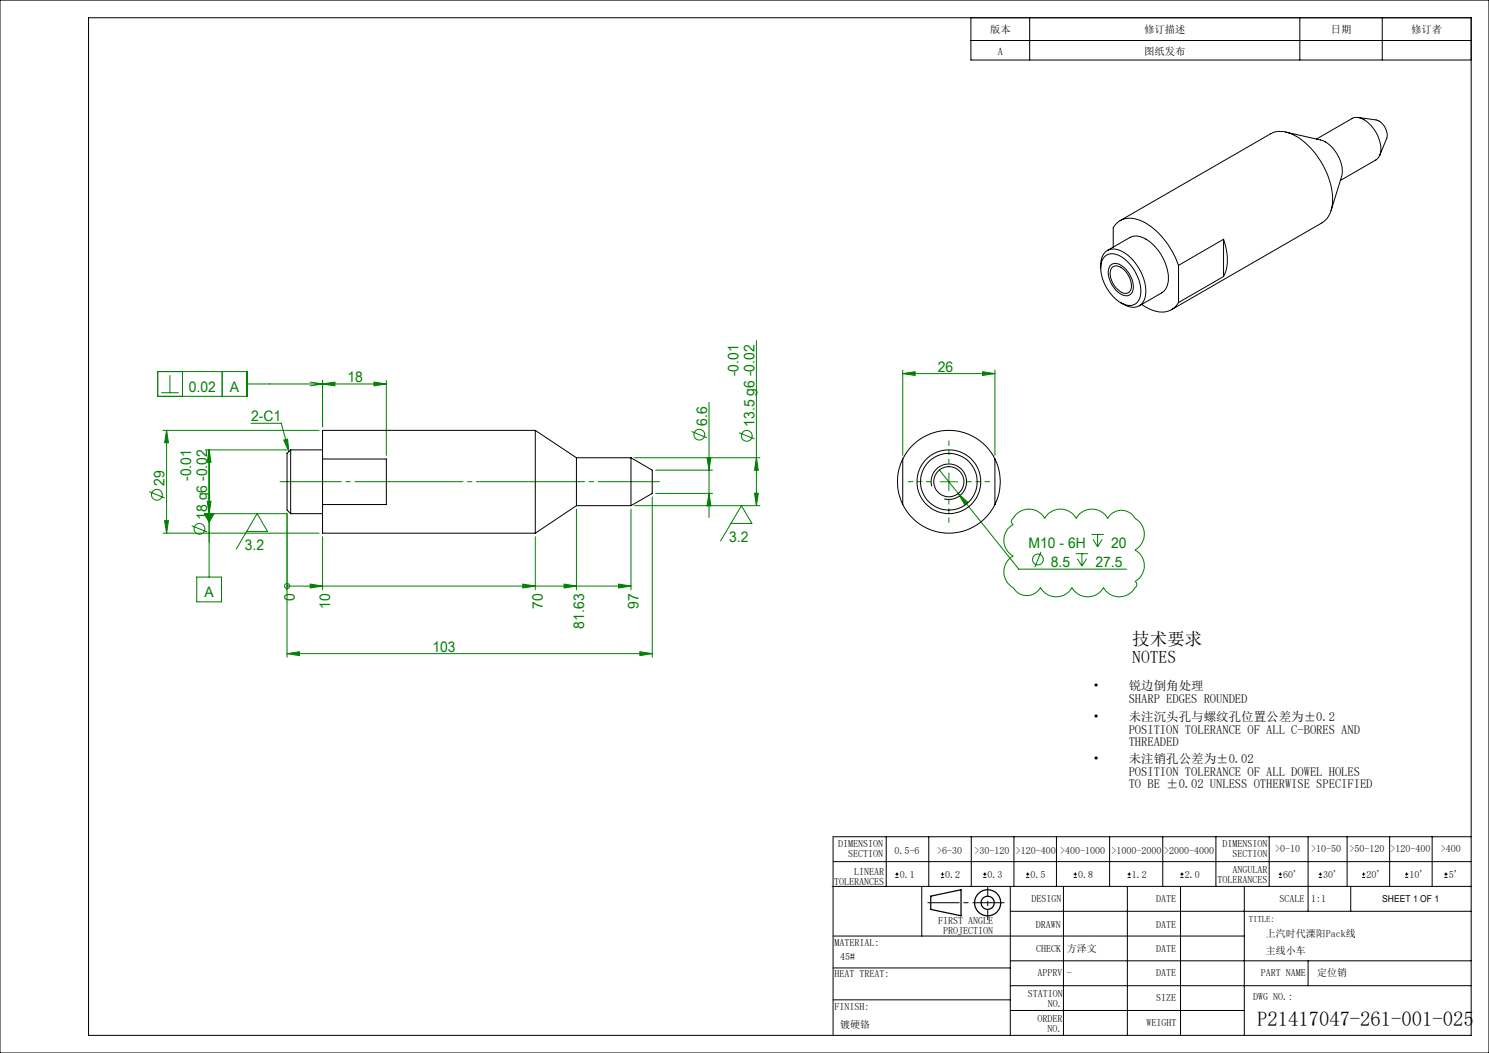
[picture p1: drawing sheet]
<svg xmlns="http://www.w3.org/2000/svg" width="420mm" height="297mm" viewBox="0 0 420 297" stroke-linecap="round" stroke-linejoin="round" font-family="sans-serif">
<g fill="none" stroke="#000" stroke-width=".35">
<path d="M262.5 252.8l8.6-1.8v7.3l-8.6-1.8z"/>
<circle cx="278.6" cy="254.6" r="1.85"/>
<circle cx="278.6" cy="254.6" r="3.7"/>
</g>
<g fill="none" stroke="#000" stroke-width=".28">
<path d="M0 0h420v297h-420zM25 5h390v287h-390zM273.9 5v11.9h141.1M273.9 11.4h141.1M290.4 5v11.9M366.6 5v11.9M389.9 5v11.9M313.3 74.8a2.91 2.91 0 0 1 4 .8 6.6 6.6 0 0 1 2 6.9 2.35 2.35 0 0 1-3.7 .1 7.2 7.2 0 0 1-2.8-7.1zM262.8 137.2a5 5 0 0 1 4.5-6.3 5 5 0 0 1 5.3 5.4 5 5 0 0 1-6.3 4.4M235 236h180M250 236v14M262 236v14"/>
<path d="M274 236v14M286 236v14M298 236v14M313 236v14M328 236v14M343 236v14M358 236v14M369 236v21M380 236v14M392 236v14M404 236v14M234.7 250h180.3"/>
<path d="M235 243h180M260 250v14M285 250v42M285 257h130M300 250v42M318 250v42M333 250v42M351 250v42M381 250v7M235 273h50M235 264h116M285 271h130"/>
<path d="M285 278h130M369 271v7M235 282h50M285 285h66"/>
</g>
<path d="M283.2 254.6h-21.5" fill="none" stroke="#000" stroke-width=".28" stroke-dasharray="30.5 1.3 1.3 1.3" stroke-dashoffset="21.6"/>
<path d="M278.6 250.2v9.2" fill="none" stroke="#000" stroke-width=".28" stroke-dasharray="30.5 1.3 1.3 1.3" stroke-dashoffset="27.8"/>
<path d="M235 236v56" fill="none" stroke="#000040" stroke-width=".28"/>
<g fill="none" stroke="#008000" stroke-width=".28">
<path d="M213.4 96.1v46.5M44.5 104.8h25.2v7h-25.2zM45.5 110.8h4.9M47.9 105.8v5M51.5 104.8v7M62.7 104.8v7M70.8 119.4h8.5l2.2 8M87.5 107.8l3.5 .5M91 108.3l3.5-.5v1zM91 107.3v13.1M91 108.3l-3.5 .5M105.5 107.8l3.5 .5-3.5 .5z"/>
<path d="M109 108.3h-39.3M109 107.3v21.1M200 113.5v32.4M254.6 105.4l3.5-.6v1.1zM254.6 104.4v24M254.6 105.4h26M277.1 104.8l3.5 .6-3.5 .5zM280.6 104.4v24M42.1 138.7l4.3 1.7M46 121.4h44M47 121.4l.5 3.5h-1.1zM47 121.4v29"/>
<path d="M58 126.9h23M59 126.9l.5 3.5h-1zM59 126.9v35.9M80 124.1l1.1-.2 .4 3.5zM179 129.1h35.3M185 132.6h16M185 139.2h16M195.1 121.7l4.3 1.8M199.4 129.1h1.1l-.5 3.5zM200 139.2l.5 3.5h-1.1zM208.5 122.1l4.3 1.7M212.8 139.1h1.1l-.5 3.5z"/>
<path d="M213.4 129.1l.5 3.5h-1.1zM265 132.6l22.4 27.9h30.4M265.1 135.9h5.1M267.7 133.4v5M270.3 139.2l2.6 2.4-.8 .7zM46 150.4h44M46.4 146.9h1.1l-.5 3.5zM54.1 148.3l4.3 1.7M57.6 144.9h2.8l-1.4 2.4zM58 144.9h23v40.5M58.5 141.4h1l-.5 3.5zM69.6 149.9h5.9l-3-5-5.9 10"/>
<path d="M91 151.4v15M151 151.4v15M162.6 143.6v22.8M178 143.6v22.8M179 142.6h35.3M184 140.2v45.2M206.2 147.6h5.9l-3-5-5.9 10M286.8 144.9a5.1 5.1 0 0 1 7.9 1.3 5.1 5.1 0 0 1 8.9 0 5.1 5.1 0 0 1 8.9 0 4.4 4.4 0 0 1 7.6 0 5.1 5.1 0 0 1 0 8.9 5.1 5.1 0 0 1 0 8.9l.5 .4v.6a5.2 5.2 0 0 1-4.4 3.3 5.2 5.2 0 0 1-4.9-2.6 5.1 5.1 0 0 1-8.9 0 5.1 5.1 0 0 1-8.9 0 4.4 4.4 0 0 1-7.7 0 5.1 5.1 0 0 1 0-8.9 5.1 5.1 0 0 1 0-8.8l-.4-.5v-.9zM293.6 155.6l-1.7 4.4M303.4 156.2h3.5M303.9 157.6l1.3 2.1M305.2 156.2v3.5"/>
<path d="M306.5 157.6l-1.3 2.1M307.9 150.7h3.5M308.3 152.1l1.3 2.1M309.6 150.7v3.5M310.9 152.1l-1.3 2.1M55.5 162.8h7v7h-7zM81 165.3h.1M81 165.3h97M87.5 164.7l3.5 .6-3.5 .5zM147.5 164.7l3.5 .6-3.5 .5zM159.1 164.7l3.5 .6-3.5 .5zM174.5 164.7l3.5 .6-3.5 .5z"/>
<path d="M81 184.4l3.5-.6v1.1zM81 184.4h103M180.5 183.8l3.5 .6-3.5 .5z"/>
<circle cx="44.3" cy="139.6" r="1.53"/>
<circle cx="197.3" cy="122.6" r="1.53"/>
<circle cx="210.6" cy="122.9" r="1.53"/>
<circle cx="56.3" cy="149.2" r="1.53"/>
<circle cx="292.8" cy="157.8" r="1.53"/>
<circle cx="81" cy="165.3" r=".72"/>
</g>
<path d="M79 135.9h107" fill="none" stroke="#008000" stroke-width=".28" stroke-dasharray="30.5 1.3 1.3 1.3" stroke-dashoffset="13.2"/>
<path d="M262.7 135.9h-6.5M267.7 130.9v-6.5M272.7 135.9h6.5M267.7 140.9v6.5" fill="none" stroke="#008000" stroke-width=".28" stroke-dasharray="30.5 1.3 1.3 1.3" stroke-dashoffset="29.1"/>
<g fill="#008000">
<path d="M57.6 144.9h2.8l-1.4 2.4z"/>
<path d="M147.5 164.7l3.5 .6-3.5 .5zM159.1 164.7l3.5 .6-3.5 .5zM174.5 164.7l3.5 .6-3.5 .5zM87.5 164.7l3.5 .6-3.5 .5z"/>
<path d="M80 124.1l1.1-.2 .4 3.5zM270.3 139.2l1.8 3.1 .8-.7z"/>
<path d="M254.6 105.4l3.5-.6v1.1zM277.1 104.8l3.5 .6-3.5 .5z"/>
<path d="M47 121.4l.5 3.5h-1.1zM46.4 146.9h1.1l-.5 3.5zM59 126.9l.5 3.5h-1zM58.5 141.4h1l-.5 3.5zM213.4 129.1l.5 3.5h-1.1zM212.8 139.1h1.1l-.5 3.5zM199.4 129.1h1.1l-.5 3.5zM200 139.2l.5 3.5h-1.1z"/>
<path d="M81 184.4l3.5-.6v1.1zM180.5 183.8l3.5 .6-3.5 .5zM91 108.3l3.5-.5v1zM105.5 107.8l3.5 .5-3.5 .5z"/>
</g>
<g fill="none" stroke="#000" stroke-width=".28">
<path d="M362.7 37.2l9.8 2.3a9.6 9.6 0 0 1 5.9 10.3l-2.9 9.6M371.3 39.2l10.1-5.8a3.8 3.8 0 0 1 4.3 1.1 9.6 9.6 0 0 1 3.5 9.2l-1 1.4-10.1 5.8M383 33.1l5.2 .7a4.6 4.6 0 0 1 3 5.2l-2 4.8M310.5 75.6a4.6 4.6 0 0 1 2.5-5.2 7.2 7.2 0 0 1 6.7 3.1 12 12 0 0 1 3.1 11 3.6 3.6 0 0 1-5.4 1.6l-1.2-.7M311.4 72.5a3.8 3.8 0 0 1 5.3 .2 11.7 11.7 0 0 1 4.9 11.2 3.2 3.2 0 0 1-4.9 1.8 12 12 0 0 1-6.1-11.3l.3-1.1zM312.3 70.7l6.4-3.7a5.1 5.1 0 0 1 5.7 1.2 13.6 13.6 0 0 1 5.1 11.6l-.4 1.1-.8 1.3-7 4.1M313.7 75.4a2.63 2.63 0 0 1 3.6 .9 5.7 5.7 0 0 1 1.6 5.6 2.02 2.02 0 0 1-3.3 0 5.6 5.6 0 0 1-2.1-6.2zM314 69.7v-5.5a5.6 5.6 0 0 1 7.7-2 21.4 21.4 0 0 1 10.7 12.7M315.9 62.2l42.5-24.5a7.2 7.2 0 0 1 7.3 .7 22.3 22.3 0 0 1 10.1 19.1 6.8 6.8 0 0 1-2.9 5.4l-42.5 24.4M332.4 74.9v10.4M345.1 67.5a13.4 13.4 0 0 1 0 10.5M345.1 78l-12.7 7.3"/>
<path d="M345.1 67.5l-12.7 7.4M345.1 67.5v10.5M332.4 85.3a5.7 5.7 0 0 1-7.7 2.1l-2.7-1.5M82 126.9v18M82 126.9l-1 1v16l1 1M82 126.9h9M91 129.5h18v12.8h-18M91 129.5v12.8M151 121.4v29M151 121.4h-60v8.1M151 121.4l11.6 7.7M162.6 129.1v13.5"/>
<path d="M162.6 129.1h15.4M178 129.1v13.5M178 129.1l6 3.5v6.6l-6 3.4M254.6 129.5a14.5 14.5 0 0 1 13-8.1 14.5 14.5 0 0 1 13 8.1M254.6 129.5a14.7 14.7 0 0 0 0 12.8M254.6 129.5v12.8M280.6 129.5a14.3 14.3 0 0 1 0 12.8M280.6 129.5v12.8M82 144.9h9M91 142.3v8.1h60M162.6 142.6l-11.6 7.8M162.6 142.6h15.4"/>
<path d="M254.6 142.3a14.5 14.5 0 0 0 13 8.1 14.5 14.5 0 0 0 13-8.1M252.6 247.5h.8M252.6 246.6h.8M253 246.1v.9M265.4 247.5h.9M265.4 246.6h.9M265.9 246.1v.9M277.3 247.5h.9M277.3 246.6h.9M277.8 246.1v.9M289.4 247.5h.9M289.4 246.6h.9"/>
<path d="M289.9 246.1v.9M302.9 247.5h.8M302.9 246.6h.8M303.3 246.1v.9M318.1 247.5h.8M318.1 246.6h.8M318.5 246.1v.9M332.9 247.5h.9M332.9 246.6h.9M333.4 246.1v.9M360.7 247.5h.9M360.7 246.6h.9"/>
<path d="M361.1 246.1v.9M372 247.5h.9M372 246.6h.9M372.4 246.1v.9M384.2 247.5h.9M384.2 246.6h.9M384.6 246.1v.9M396.3 247.5h.9M396.3 246.6h.9M396.8 246.1v.9M407.4 247.5h.9M407.4 246.6h.9"/>
<path d="M407.8 246.1v.9"/>
<circle cx="267.6" cy="135.9" r="4.3"/>
<circle cx="267.6" cy="135.9" r="9"/>
<circle cx="267.6" cy="135.9" r="8"/>
</g>
<text font-size="5.8" x="354.6" y="289.4">P21417047-261-001-025</text>
<g font-size="4.9">
<text x="319.4" y="182">技术要求</text>
<text x="319.4" y="186.9">NOTES</text>
</g>
<g font-size="4.1" fill="#008000">
<text x="98" y="107.7">18</text>
<text x="208.3" y="106.1" transform="rotate(-90 208.3 106.1)">-0.01</text>
<text x="264.5" y="104.8">26</text>
<text x="53.3" y="110.4">0.02</text>
<text x="64.9" y="110.4">A</text>
<text x="70.8" y="118.8">2-C1</text>
<text x="199.4" y="120.1" transform="rotate(-90 199.4 120.1)">6.6</text>
<text x="212.8" y="120.4" transform="rotate(-90 212.8 120.4)">13.5 g6 -0.02</text>
<text x="46.4" y="137" transform="rotate(-90 46.4 137)">29</text>
<text x="53.9" y="135.7" transform="rotate(-90 53.9 135.7)">-0.01</text>
<text x="58.4" y="146.6" transform="rotate(-90 58.4 146.6)">18 g6 -0.02</text>
<text x="69" y="155.2">3.2</text>
<text x="205.7" y="153">3.2</text>
<text x="290.1" y="154.5">M10 - 6H</text>
<text x="313.4" y="154.5">20</text>
<text x="296.4" y="159.9">8.5</text>
<text x="309" y="159.9">27.5</text>
<text x="57.7" y="168.4">A</text>
<text x="83.1" y="169.6" transform="rotate(-90 83.1 169.6)">0</text>
<text x="93.1" y="171.8" transform="rotate(-90 93.1 171.8)">10</text>
<text x="153.1" y="171.8" transform="rotate(-90 153.1 171.8)">70</text>
<text x="180.1" y="171.8" transform="rotate(-90 180.1 171.8)">97</text>
<text x="164.8" y="177.3" transform="rotate(-90 164.8 177.3)">81.63</text>
<text x="122" y="183.8">103</text>
</g>
<g font-size="3.5">
<text x="308.4" y="194.7">•</text>
<text x="318.4" y="194.7">锐边倒角处理</text>
<text x="308.4" y="203.5">•</text>
<text x="318.4" y="203.5">未注沉头孔与螺纹孔位置公差为±0.2</text>
<text x="318.4" y="198.2">SHARP EDGES ROUNDED</text>
<text x="318.4" y="207">POSITION TOLERANCE OF ALL C-BORES AND</text>
<text x="308.4" y="215.3">•</text>
<text x="318.4" y="215.3">未注销孔公差为±0.02</text>
<text x="318.4" y="210.5">THREADED</text>
<text x="318.4" y="218.8">POSITION TOLERANCE OF ALL DOWEL HOLES</text>
<text x="318.4" y="222.3">TO BE ±0.02 UNLESS OTHERWISE SPECIFIED</text>
</g>
<g font-size="2.9">
<text x="279.3" y="9.4">版本</text>
<text x="322.7" y="9.4">修订描述</text>
<text x="375.4" y="9.4">日期</text>
<text x="398.1" y="9.4">修订者</text>
<text x="281.4" y="15.4">A</text>
<text x="322.7" y="15.4">图纸发布</text>
</g>
<g font-size="2.8">
<text x="236.4" y="239">DIMENSION</text>
<text x="344.8" y="238.9">DIMENSION</text>
<text x="239.2" y="241.8">SECTION</text>
<text x="252.3" y="240.8">0.5-6</text>
<text x="264.4" y="240.8">&gt;6-30</text>
<text x="274.9" y="240.8">&gt;30-120</text>
<text x="286.5" y="240.8">&gt;120-400</text>
<text x="299" y="240.8">&gt;400-1000</text>
<text x="313.5" y="240.8">&gt;1000-2000</text>
<text x="328.4" y="240.8">&gt;2000-4000</text>
<text x="347.6" y="241.8">SECTION</text>
<text x="359.7" y="240.2">&gt;0-10</text>
<text x="369.8" y="240.2">&gt;10-50</text>
<text x="380.7" y="240.2">&gt;50-120</text>
<text x="392.2" y="240.2">&gt;120-400</text>
<text x="406.4" y="240.2">&gt;400</text>
<text x="235.3" y="249.5">TOLERANCES</text>
<text x="240.9" y="246.7">LINEAR</text>
<text x="253.8" y="247.6">0.1</text>
<text x="266.6" y="247.6">0.2</text>
<text x="278.6" y="247.6">0.3</text>
<text x="290.7" y="247.6">0.5</text>
<text x="304.1" y="247.6">0.8</text>
<text x="319.3" y="247.6">1.2</text>
<text x="334.2" y="247.6">2.0</text>
<text x="343.4" y="249.1">TOLERANCES</text>
<text x="347.6" y="246.3">ANGULAR</text>
<text x="361.9" y="247.6">60'</text>
<text x="373.2" y="247.6">30'</text>
<text x="385.4" y="247.6">20'</text>
<text x="397.6" y="247.6">10'</text>
<text x="408.6" y="247.6">5'</text>
<text x="290.9" y="254.4">DESIGN</text>
<text x="326.1" y="254.4">DATE</text>
<text x="360.9" y="254.4">SCALE</text>
<text x="369.8" y="254.4">1:1</text>
<text x="264.6" y="260.7">FIRST ANGLE</text>
<text x="266" y="263.5">PROJECTION</text>
<text x="292.2" y="261.6">DRAWN</text>
<text x="326.1" y="261.6">DATE</text>
<text x="235.4" y="266.8">MATERIAL:</text>
<text x="292.3" y="268.6">CHECK</text>
<text x="301" y="268.6">方泽文</text>
<text x="326.1" y="268.4">DATE</text>
<text x="357.1" y="269.2">主线小车</text>
<text x="357.1" y="264.3">上汽时代溧阳Pack线</text>
<text x="235.4" y="275.6">HEAT TREAT:</text>
<text x="237" y="270.9">45#</text>
<text x="292.7" y="275.3">APPRV</text>
<text x="301" y="275.3">-</text>
<text x="326.1" y="275.3">DATE</text>
<text x="355.6" y="275.3">PART NAME</text>
<text x="371.5" y="275.3">定位销</text>
<text x="289.9" y="281.2">STATION</text>
<text x="235.4" y="284.9">FINISH:</text>
<text x="295.5" y="284">NO.</text>
<text x="326.1" y="282.2">SIZE</text>
<text x="353.5" y="282.1">DWG NO.:</text>
<text x="237" y="290">镀硬铬</text>
<text x="292.7" y="288.2">ORDER</text>
<text x="295.5" y="291">NO.</text>
<text x="323.4" y="289.4">WEIGHT</text>
</g>
<text font-size="2.7" x="389.9" y="254.4">SHEET 1 OF 1</text>
<text font-size="2.5" x="352.2" y="260.2">TITLE:</text>
</svg>
